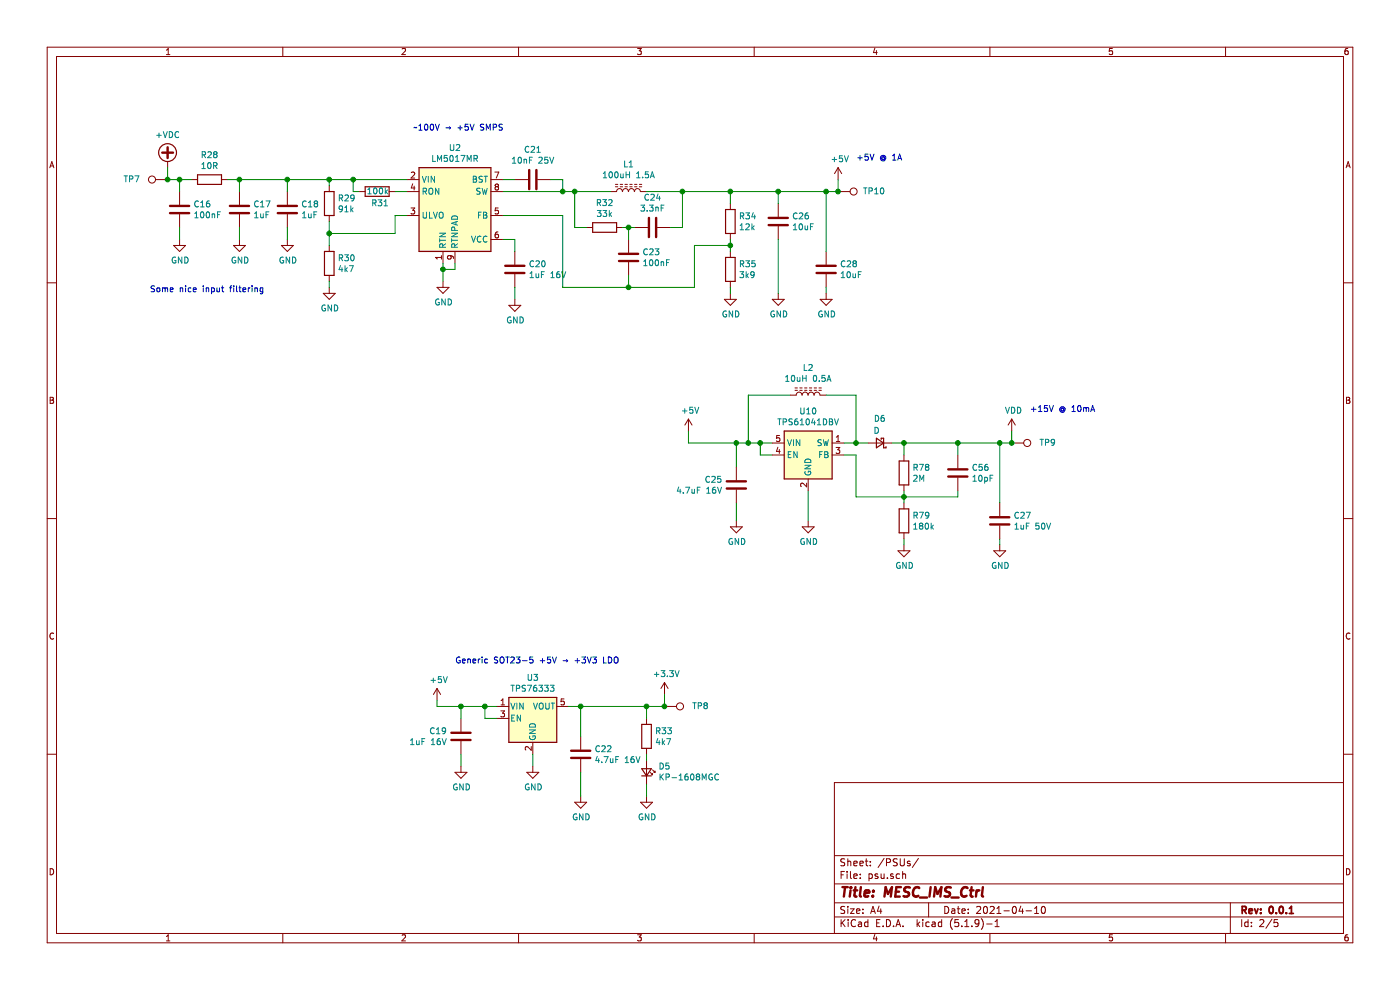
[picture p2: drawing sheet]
EESchema Schematic File Version 4
EELAYER 30 0
EELAYER END
$Descr A4 11693 8268
encoding utf-8
Sheet 2 5
Title "MESC_IMS_Ctrl"
Date "2021-04-10"
Rev "0.0.1"
Comp ""
Comment1 ""
Comment2 ""
Comment3 ""
Comment4 ""
$EndDescr
$Comp
L Regulator_Switching:LM5017MR U2
U 1 1
P 3800 1700
F 0 "U2" H 3800 2167 50  0000 C CNN
F 1 "LM5017MR" H 3800 2076 50  0000 C CNN
F 2 "Package_SO:SOIC-8-1EP_3.9x4.9mm_P1.27mm_EP2.41x3.3mm" H 3850 1250 50  0001 L CIN
F 3 "http://www.ti.com/lit/ds/symlink/lm5017.pdf" H 3800 1700 50  0001 C CNN
F 4 "C34355" H 3800 1700 50  0001 C CNN "LCSC"
	1    3800 1700
	1    0    0    -1  
$EndComp
$Comp
L power:GND #PWR0118
U 1 1
P 3700 2350
F 0 "#PWR0118" H 3700 2100 50  0001 C CNN
F 1 "GND" H 3705 2177 50  0000 C CNN
F 2 "" H 3700 2350 50  0001 C CNN
F 3 "" H 3700 2350 50  0001 C CNN
	1    3700 2350
	1    0    0    -1  
$EndComp
$Comp
L power:GND #PWR0119
U 1 1
P 1500 2000
F 0 "#PWR0119" H 1500 1750 50  0001 C CNN
F 1 "GND" H 1505 1827 50  0000 C CNN
F 2 "" H 1500 2000 50  0001 C CNN
F 3 "" H 1500 2000 50  0001 C CNN
	1    1500 2000
	1    0    0    -1  
$EndComp
$Comp
L power:GND #PWR0120
U 1 1
P 2000 2000
F 0 "#PWR0120" H 2000 1750 50  0001 C CNN
F 1 "GND" H 2005 1827 50  0000 C CNN
F 2 "" H 2000 2000 50  0001 C CNN
F 3 "" H 2000 2000 50  0001 C CNN
	1    2000 2000
	1    0    0    -1  
$EndComp
$Comp
L power:GND #PWR0121
U 1 1
P 2400 2000
F 0 "#PWR0121" H 2400 1750 50  0001 C CNN
F 1 "GND" H 2405 1827 50  0000 C CNN
F 2 "" H 2400 2000 50  0001 C CNN
F 3 "" H 2400 2000 50  0001 C CNN
	1    2400 2000
	1    0    0    -1  
$EndComp
$Comp
L power:GND #PWR0125
U 1 1
P 4850 6650
F 0 "#PWR0125" H 4850 6400 50  0001 C CNN
F 1 "GND" H 4855 6477 50  0000 C CNN
F 2 "" H 4850 6650 50  0001 C CNN
F 3 "" H 4850 6650 50  0001 C CNN
	1    4850 6650
	1    0    0    -1  
$EndComp
$Comp
L power:GND #PWR0126
U 1 1
P 3850 6400
F 0 "#PWR0126" H 3850 6150 50  0001 C CNN
F 1 "GND" H 3855 6227 50  0000 C CNN
F 2 "" H 3850 6400 50  0001 C CNN
F 3 "" H 3850 6400 50  0001 C CNN
	1    3850 6400
	1    0    0    -1  
$EndComp
$Comp
L power:GND #PWR0127
U 1 1
P 4450 6400
F 0 "#PWR0127" H 4450 6150 50  0001 C CNN
F 1 "GND" H 4455 6227 50  0000 C CNN
F 2 "" H 4450 6400 50  0001 C CNN
F 3 "" H 4450 6400 50  0001 C CNN
	1    4450 6400
	1    0    0    -1  
$EndComp
Wire Wire Line
	4450 6300 4450 6400
Wire Wire Line
	3800 2200 3800 2250
Wire Wire Line
	3800 2250 3700 2250
Wire Wire Line
	3700 2250 3700 2200
Wire Wire Line
	3700 2250 3700 2350
Connection ~ 3700 2250
$Comp
L Device:R R29
U 1 1
P 2750 1700
F 0 "R29" H 2820 1746 50  0000 L CNN
F 1 "91k" H 2820 1655 50  0000 L CNN
F 2 "Resistor_SMD:R_0402_1005Metric" V 2680 1700 50  0001 C CNN
F 3 "~" H 2750 1700 50  0001 C CNN
F 4 "C4147" H 2750 1700 50  0001 C CNN "LCSC"
	1    2750 1700
	1    0    0    -1  
$EndComp
$Comp
L Device:R R30
U 1 1
P 2750 2200
F 0 "R30" H 2820 2246 50  0000 L CNN
F 1 "4k7" H 2820 2155 50  0000 L CNN
F 2 "Resistor_SMD:R_0402_1005Metric" V 2680 2200 50  0001 C CNN
F 3 "~" H 2750 2200 50  0001 C CNN
F 4 "C25900" H 2750 2200 50  0001 C CNN "LCSC"
	1    2750 2200
	1    0    0    -1  
$EndComp
$Comp
L power:GND #PWR0128
U 1 1
P 2750 2400
F 0 "#PWR0128" H 2750 2150 50  0001 C CNN
F 1 "GND" H 2755 2227 50  0000 C CNN
F 2 "" H 2750 2400 50  0001 C CNN
F 3 "" H 2750 2400 50  0001 C CNN
	1    2750 2400
	1    0    0    -1  
$EndComp
Wire Wire Line
	2750 2400 2750 2350
Wire Wire Line
	2750 2050 2750 1950
Connection ~ 2750 1950
Wire Wire Line
	2750 1950 2750 1850
Wire Wire Line
	3400 1800 3300 1800
Wire Wire Line
	3300 1800 3300 1950
Wire Wire Line
	4150 6000 4050 6000
Wire Wire Line
	4050 6000 4050 5900
Wire Wire Line
	4050 5900 4150 5900
Wire Wire Line
	4050 5900 3850 5900
Connection ~ 4050 5900
$Comp
L power:+5V #PWR0129
U 1 1
P 3650 5850
F 0 "#PWR0129" H 3650 5700 50  0001 C CNN
F 1 "+5V" H 3665 6023 50  0000 C CNN
F 2 "" H 3650 5850 50  0001 C CNN
F 3 "" H 3650 5850 50  0001 C CNN
	1    3650 5850
	1    0    0    -1  
$EndComp
$Comp
L Device:C C19
U 1 1
P 3850 6150
F 0 "C19" H 3965 6196 50  0000 L CNN
F 1 "1uF 16V" H 3965 6105 50  0000 L CNN
F 2 "Capacitor_SMD:C_0603_1608Metric" H 3888 6000 50  0001 C CNN
F 3 "~" H 3850 6150 50  0001 C CNN
F 4 "C15849" H 3850 6150 50  0001 C CNN "LCSC"
	1    3850 6150
	-1   0    0    -1  
$EndComp
Wire Wire Line
	3850 6000 3850 5900
Connection ~ 3850 5900
Wire Wire Line
	3850 6300 3850 6400
Wire Wire Line
	3650 5850 3650 5900
Wire Wire Line
	3650 5900 3850 5900
$Comp
L Device:C C22
U 1 1
P 4850 6300
F 0 "C22" H 4735 6346 50  0000 R CNN
F 1 "4.7uF 16V" H 4735 6255 50  0000 R CNN
F 2 "Capacitor_SMD:C_0603_1608Metric" H 4888 6150 50  0001 C CNN
F 3 "~" H 4850 6300 50  0001 C CNN
F 4 "C19666" H 4850 6300 50  0001 C CNN "LCSC"
	1    4850 6300
	-1   0    0    -1  
$EndComp
Wire Wire Line
	4850 6150 4850 5900
Text Notes 3800 5550 0    50   ~ 0
Generic SOT23-5 +5V → +3V3 LDO
Text Notes 3450 1100 0    50   ~ 0
~~100V → +5V SMPS\n
Text Notes 1250 2450 0    50   ~ 0
Some nice input filtering
$Comp
L power:+VDC #PWR0130
U 1 1
P 1400 1400
F 0 "#PWR0130" H 1400 1300 50  0001 C CNN
F 1 "+VDC" H 1400 1675 50  0000 C CNN
F 2 "" H 1400 1400 50  0001 C CNN
F 3 "" H 1400 1400 50  0001 C CNN
	1    1400 1400
	1    0    0    -1  
$EndComp
$Comp
L power:VDD #PWR038
U 1 1
P 8450 3600
F 0 "#PWR038" H 8450 3450 50  0001 C CNN
F 1 "VDD" H 8465 3773 50  0000 C CNN
F 2 "" H 8450 3600 50  0001 C CNN
F 3 "" H 8450 3600 50  0001 C CNN
	1    8450 3600
	1    0    0    -1  
$EndComp
$Comp
L Regulator_Linear:TPS76333 U3
U 1 1
P 4450 6000
F 0 "U3" H 4450 6342 50  0000 C CNN
F 1 "TPS76333" H 4450 6251 50  0000 C CNN
F 2 "Package_TO_SOT_SMD:SOT-23-5" H 4450 6325 50  0001 C CIN
F 3 "http://www.ti.com/lit/ds/symlink/tps763.pdf" H 4450 6000 50  0001 C CNN
F 4 "C160916" H 4450 6000 50  0001 C CNN "LCSC"
	1    4450 6000
	1    0    0    -1  
$EndComp
$Comp
L Device:C C21
U 1 1
P 4450 1500
F 0 "C21" V 4198 1500 50  0000 C CNN
F 1 "10nF 25V" V 4289 1500 50  0000 C CNN
F 2 "Capacitor_SMD:C_0603_1608Metric" H 4488 1350 50  0001 C CNN
F 3 "~" H 4450 1500 50  0001 C CNN
F 4 "C57112" H 4450 1500 50  0001 C CNN "LCSC"
	1    4450 1500
	0    1    1    0   
$EndComp
Wire Wire Line
	4200 1500 4300 1500
Wire Wire Line
	4200 1600 4700 1600
Wire Wire Line
	4700 1600 4700 1500
Wire Wire Line
	4700 1500 4600 1500
Connection ~ 4700 1600
$Comp
L Device:C C20
U 1 1
P 4300 2250
F 0 "C20" H 4415 2296 50  0000 L CNN
F 1 "1uF 16V" H 4415 2205 50  0000 L CNN
F 2 "Capacitor_SMD:C_0603_1608Metric" H 4338 2100 50  0001 C CNN
F 3 "~" H 4300 2250 50  0001 C CNN
F 4 "C15849" H 4300 2250 50  0001 C CNN "LCSC"
	1    4300 2250
	1    0    0    -1  
$EndComp
$Comp
L power:GND #PWR033
U 1 1
P 4300 2500
F 0 "#PWR033" H 4300 2250 50  0001 C CNN
F 1 "GND" H 4305 2327 50  0000 C CNN
F 2 "" H 4300 2500 50  0001 C CNN
F 3 "" H 4300 2500 50  0001 C CNN
	1    4300 2500
	1    0    0    -1  
$EndComp
Wire Wire Line
	4200 2000 4300 2000
Wire Wire Line
	4300 2000 4300 2100
Wire Wire Line
	4300 2400 4300 2500
$Comp
L Device:R R34
U 1 1
P 6100 1850
F 0 "R34" H 6170 1896 50  0000 L CNN
F 1 "12k" H 6170 1805 50  0000 L CNN
F 2 "Resistor_SMD:R_0402_1005Metric" V 6030 1850 50  0001 C CNN
F 3 "~" H 6100 1850 50  0001 C CNN
F 4 "C25752" H 6100 1850 50  0001 C CNN "LCSC"
	1    6100 1850
	1    0    0    -1  
$EndComp
$Comp
L Device:R R35
U 1 1
P 6100 2250
F 0 "R35" H 6170 2296 50  0000 L CNN
F 1 "3k9" H 6170 2205 50  0000 L CNN
F 2 "Resistor_SMD:R_0402_1005Metric" V 6030 2250 50  0001 C CNN
F 3 "~" H 6100 2250 50  0001 C CNN
F 4 "C51721" H 6100 2250 50  0001 C CNN "LCSC"
	1    6100 2250
	1    0    0    -1  
$EndComp
$Comp
L power:GND #PWR035
U 1 1
P 6100 2450
F 0 "#PWR035" H 6100 2200 50  0001 C CNN
F 1 "GND" H 6105 2277 50  0000 C CNN
F 2 "" H 6100 2450 50  0001 C CNN
F 3 "" H 6100 2450 50  0001 C CNN
	1    6100 2450
	1    0    0    -1  
$EndComp
Wire Wire Line
	6100 2400 6100 2450
Wire Wire Line
	6100 1700 6100 1600
$Comp
L Device:C C28
U 1 1
P 6900 2250
F 0 "C28" H 7015 2296 50  0000 L CNN
F 1 "10uF" H 7015 2205 50  0000 L CNN
F 2 "Capacitor_SMD:C_1206_3216Metric" H 6938 2100 50  0001 C CNN
F 3 "~" H 6900 2250 50  0001 C CNN
F 4 "C13585" H 6900 2250 50  0001 C CNN "LCSC"
	1    6900 2250
	1    0    0    -1  
$EndComp
$Comp
L power:GND #PWR036
U 1 1
P 6500 2450
F 0 "#PWR036" H 6500 2200 50  0001 C CNN
F 1 "GND" H 6505 2277 50  0000 C CNN
F 2 "" H 6500 2450 50  0001 C CNN
F 3 "" H 6500 2450 50  0001 C CNN
	1    6500 2450
	1    0    0    -1  
$EndComp
$Comp
L power:GND #PWR037
U 1 1
P 6900 2450
F 0 "#PWR037" H 6900 2200 50  0001 C CNN
F 1 "GND" H 6905 2277 50  0000 C CNN
F 2 "" H 6900 2450 50  0001 C CNN
F 3 "" H 6900 2450 50  0001 C CNN
	1    6900 2450
	1    0    0    -1  
$EndComp
Wire Wire Line
	6900 1600 6900 2100
Wire Wire Line
	6900 2400 6900 2450
$Comp
L power:+5V #PWR039
U 1 1
P 7000 1500
F 0 "#PWR039" H 7000 1350 50  0001 C CNN
F 1 "+5V" H 7015 1673 50  0000 C CNN
F 2 "" H 7000 1500 50  0001 C CNN
F 3 "" H 7000 1500 50  0001 C CNN
	1    7000 1500
	1    0    0    -1  
$EndComp
Wire Wire Line
	7000 1600 7000 1500
Wire Wire Line
	4200 1800 4700 1800
$Comp
L Device:C C16
U 1 1
P 1500 1750
F 0 "C16" H 1615 1796 50  0000 L CNN
F 1 "100nF" H 1615 1705 50  0000 L CNN
F 2 "Capacitor_SMD:C_0805_2012Metric" H 1538 1600 50  0001 C CNN
F 3 "~" H 1500 1750 50  0001 C CNN
F 4 "C28233" H 1500 1750 50  0001 C CNN "LCSC"
	1    1500 1750
	1    0    0    -1  
$EndComp
$Comp
L Device:C C17
U 1 1
P 2000 1750
F 0 "C17" H 2115 1796 50  0000 L CNN
F 1 "1uF" H 2115 1705 50  0000 L CNN
F 2 "Capacitor_SMD:C_1206_3216Metric" H 2038 1600 50  0001 C CNN
F 3 "~" H 2000 1750 50  0001 C CNN
F 4 "C13832" H 2000 1750 50  0001 C CNN "LCSC"
	1    2000 1750
	1    0    0    -1  
$EndComp
$Comp
L Device:R R28
U 1 1
P 1750 1500
F 0 "R28" V 1543 1500 50  0000 C CNN
F 1 "10R" V 1634 1500 50  0000 C CNN
F 2 "Resistor_SMD:R_0603_1608Metric" V 1680 1500 50  0001 C CNN
F 3 "~" H 1750 1500 50  0001 C CNN
F 4 "C22859" H 1750 1500 50  0001 C CNN "LCSC"
	1    1750 1500
	0    1    1    0   
$EndComp
Wire Wire Line
	1500 1900 1500 2000
Wire Wire Line
	2000 1900 2000 2000
$Comp
L Device:C C18
U 1 1
P 2400 1750
F 0 "C18" H 2515 1796 50  0000 L CNN
F 1 "1uF" H 2515 1705 50  0000 L CNN
F 2 "Capacitor_SMD:C_1206_3216Metric" H 2438 1600 50  0001 C CNN
F 3 "~" H 2400 1750 50  0001 C CNN
F 4 "C13832" H 2400 1750 50  0001 C CNN "LCSC"
	1    2400 1750
	1    0    0    -1  
$EndComp
Wire Wire Line
	2400 1900 2400 2000
Wire Wire Line
	2400 1500 2400 1600
Connection ~ 2400 1500
Wire Wire Line
	2400 1500 2000 1500
Wire Wire Line
	2000 1600 2000 1500
Connection ~ 2000 1500
Wire Wire Line
	2000 1500 1900 1500
Wire Wire Line
	1500 1600 1500 1500
Wire Wire Line
	1500 1500 1600 1500
Wire Wire Line
	1500 1500 1400 1500
Wire Wire Line
	1400 1500 1400 1400
Connection ~ 1500 1500
Wire Wire Line
	2750 1550 2750 1500
Connection ~ 2750 1500
Wire Wire Line
	2750 1500 2400 1500
Wire Wire Line
	2750 1950 3300 1950
Wire Wire Line
	3300 1600 3400 1600
Wire Wire Line
	4700 1600 4800 1600
Wire Wire Line
	5400 1600 5700 1600
Connection ~ 6100 1600
$Comp
L Device:C C24
U 1 1
P 5450 1900
F 0 "C24" V 5198 1900 50  0000 C CNN
F 1 "3.3nF" V 5289 1900 50  0000 C CNN
F 2 "Capacitor_SMD:C_0402_1005Metric" H 5488 1750 50  0001 C CNN
F 3 "~" H 5450 1900 50  0001 C CNN
F 4 "C26404" H 5450 1900 50  0001 C CNN "LCSC"
	1    5450 1900
	0    1    1    0   
$EndComp
$Comp
L Device:R R32
U 1 1
P 5050 1900
F 0 "R32" V 4843 1900 50  0000 C CNN
F 1 "33k" V 4934 1900 50  0000 C CNN
F 2 "Resistor_SMD:R_0402_1005Metric" V 4980 1900 50  0001 C CNN
F 3 "~" H 5050 1900 50  0001 C CNN
F 4 "C25779" H 5050 1900 50  0001 C CNN "LCSC"
	1    5050 1900
	0    1    1    0   
$EndComp
Wire Wire Line
	5600 1900 5700 1900
Wire Wire Line
	5700 1900 5700 1600
Connection ~ 5700 1600
Wire Wire Line
	4900 1900 4800 1900
Wire Wire Line
	4800 1900 4800 1600
Connection ~ 4800 1600
Wire Wire Line
	4800 1600 5100 1600
Wire Wire Line
	5200 1900 5250 1900
$Comp
L Device:C C23
U 1 1
P 5250 2150
F 0 "C23" H 5365 2196 50  0000 L CNN
F 1 "100nF" H 5365 2105 50  0000 L CNN
F 2 "Capacitor_SMD:C_0402_1005Metric" H 5288 2000 50  0001 C CNN
F 3 "~" H 5250 2150 50  0001 C CNN
F 4 "C1525" H 5250 2150 50  0001 C CNN "LCSC"
	1    5250 2150
	1    0    0    -1  
$EndComp
Wire Wire Line
	6100 2000 6100 2050
Wire Wire Line
	4700 2400 5250 2400
Wire Wire Line
	5800 2400 5800 2050
Wire Wire Line
	5800 2050 6100 2050
Connection ~ 6100 2050
Wire Wire Line
	6100 2050 6100 2100
Wire Wire Line
	5250 2000 5250 1900
Connection ~ 5250 1900
Wire Wire Line
	5250 1900 5300 1900
Wire Wire Line
	5250 2300 5250 2400
Connection ~ 5250 2400
Wire Wire Line
	5250 2400 5800 2400
Wire Wire Line
	4700 1800 4700 2400
$Comp
L Device:C C25
U 1 1
P 6150 4050
F 0 "C25" H 6265 4096 50  0000 L CNN
F 1 "4.7uF 16V" H 6265 4005 50  0000 L CNN
F 2 "Capacitor_SMD:C_0603_1608Metric" H 6188 3900 50  0001 C CNN
F 3 "~" H 6150 4050 50  0001 C CNN
F 4 "C19666" H 6150 4050 50  0001 C CNN "LCSC"
	1    6150 4050
	-1   0    0    -1  
$EndComp
Wire Wire Line
	8450 3700 8450 3600
$Comp
L Device:R R31
U 1 1
P 3150 1600
F 0 "R31" V 3050 1500 50  0000 L CNN
F 1 "100k" V 3150 1500 50  0000 L CNN
F 2 "Resistor_SMD:R_0402_1005Metric" V 3080 1600 50  0001 C CNN
F 3 "~" H 3150 1600 50  0001 C CNN
F 4 "C25741" H 3150 1600 50  0001 C CNN "LCSC"
	1    3150 1600
	0    -1   -1   0   
$EndComp
Wire Wire Line
	2750 1500 2950 1500
Wire Wire Line
	3000 1600 2950 1600
Wire Wire Line
	2950 1600 2950 1500
Connection ~ 2950 1500
Wire Wire Line
	2950 1500 3400 1500
Wire Wire Line
	4850 6450 4850 6650
$Comp
L Device:C C27
U 1 1
P 8350 4350
F 0 "C27" H 8465 4396 50  0000 L CNN
F 1 "1uF 50V" H 8465 4305 50  0000 L CNN
F 2 "Capacitor_SMD:C_0603_1608Metric" H 8388 4200 50  0001 C CNN
F 3 "~" H 8350 4350 50  0001 C CNN
F 4 "C15849" H 8350 4350 50  0001 C CNN "LCSC"
	1    8350 4350
	1    0    0    -1  
$EndComp
Connection ~ 6500 1600
Wire Wire Line
	6500 2000 6500 2450
Wire Wire Line
	6500 1600 6500 1700
$Comp
L Device:C C26
U 1 1
P 6500 1850
F 0 "C26" H 6615 1896 50  0000 L CNN
F 1 "10uF" H 6615 1805 50  0000 L CNN
F 2 "Capacitor_SMD:C_1206_3216Metric" H 6538 1700 50  0001 C CNN
F 3 "~" H 6500 1850 50  0001 C CNN
F 4 "C13585" H 6500 1850 50  0001 C CNN "LCSC"
	1    6500 1850
	1    0    0    -1  
$EndComp
Connection ~ 6900 1600
$Comp
L Connector:TestPoint TP?
U 1 1
P 8450 3700
AR Path="/609A4C8D" Ref="TP?"  Part="1" 
AR Path="/6071142D/609A4C8D" Ref="TP9"  Part="1" 
F 0 "TP9" V 8450 4000 50  0000 C CNN
F 1 "TestPoint" V 8554 3772 50  0001 C CNN
F 2 "TestPoint:TestPoint_Pad_D1.5mm" H 8650 3700 50  0001 C CNN
F 3 "~" H 8650 3700 50  0001 C CNN
F 4 "~" H 8450 3700 50  0001 C CNN "LCSC"
	1    8450 3700
	0    1    -1   0   
$EndComp
Wire Wire Line
	6900 1600 7000 1600
$Comp
L Connector:TestPoint TP?
U 1 1
P 7000 1600
AR Path="/609A7EA9" Ref="TP?"  Part="1" 
AR Path="/6071142D/609A7EA9" Ref="TP10"  Part="1" 
F 0 "TP10" V 7000 1900 50  0000 C CNN
F 1 "TestPoint" V 7104 1672 50  0001 C CNN
F 2 "TestPoint:TestPoint_Pad_D1.5mm" H 7200 1600 50  0001 C CNN
F 3 "~" H 7200 1600 50  0001 C CNN
F 4 "~" H 7000 1600 50  0001 C CNN "LCSC"
	1    7000 1600
	0    1    -1   0   
$EndComp
Connection ~ 7000 1600
$Comp
L Connector:TestPoint TP?
U 1 1
P 1400 1500
AR Path="/609A9CC5" Ref="TP?"  Part="1" 
AR Path="/6071142D/609A9CC5" Ref="TP7"  Part="1" 
F 0 "TP7" V 1400 1800 50  0000 C CNN
F 1 "TestPoint" V 1504 1572 50  0001 C CNN
F 2 "TestPoint:TestPoint_Pad_D1.5mm" H 1600 1500 50  0001 C CNN
F 3 "~" H 1600 1500 50  0001 C CNN
F 4 "~" H 1400 1500 50  0001 C CNN "LCSC"
	1    1400 1500
	0    -1   -1   0   
$EndComp
Connection ~ 1400 1500
Connection ~ 5550 5900
$Comp
L Connector:TestPoint TP?
U 1 1
P 5550 5900
AR Path="/609A8742" Ref="TP?"  Part="1" 
AR Path="/6071142D/609A8742" Ref="TP8"  Part="1" 
F 0 "TP8" V 5550 6200 50  0000 C CNN
F 1 "TestPoint" V 5654 5972 50  0001 C CNN
F 2 "TestPoint:TestPoint_Pad_D1.5mm" H 5750 5900 50  0001 C CNN
F 3 "~" H 5750 5900 50  0001 C CNN
F 4 "~" H 5550 5900 50  0001 C CNN "LCSC"
	1    5550 5900
	0    1    -1   0   
$EndComp
Wire Wire Line
	5400 5900 5550 5900
Connection ~ 5400 5900
Wire Wire Line
	5400 5900 5400 6000
$Comp
L Device:LED_Small D5
U 1 1
P 5400 6450
F 0 "D5" V 5446 6548 50  0000 L CNN
F 1 "KP-1608MGC" V 5355 6548 50  0000 L CNN
F 2 "Diode_SMD:D_0603_1608Metric" V 5400 6450 50  0001 C CNN
F 3 "~" V 5400 6450 50  0001 C CNN
	1    5400 6450
	0    1    -1   0   
$EndComp
Wire Wire Line
	5400 6550 5400 6650
Wire Wire Line
	5400 6300 5400 6350
$Comp
L power:GND #PWR034
U 1 1
P 5400 6650
F 0 "#PWR034" H 5400 6400 50  0001 C CNN
F 1 "GND" H 5405 6477 50  0000 C CNN
F 2 "" H 5400 6650 50  0001 C CNN
F 3 "" H 5400 6650 50  0001 C CNN
	1    5400 6650
	1    0    0    -1  
$EndComp
$Comp
L Device:R R33
U 1 1
P 5400 6150
F 0 "R33" H 5470 6196 50  0000 L CNN
F 1 "4k7" H 5470 6105 50  0000 L CNN
F 2 "Resistor_SMD:R_0402_1005Metric" V 5330 6150 50  0001 C CNN
F 3 "~" H 5400 6150 50  0001 C CNN
F 4 "C25900" H 5400 6150 50  0001 C CNN "LCSC"
	1    5400 6150
	1    0    0    -1  
$EndComp
Wire Wire Line
	5550 5800 5550 5900
$Comp
L power:+3.3V #PWR0116
U 1 1
P 5550 5800
F 0 "#PWR0116" H 5550 5650 50  0001 C CNN
F 1 "+3.3V" H 5565 5973 50  0000 C CNN
F 2 "" H 5550 5800 50  0001 C CNN
F 3 "" H 5550 5800 50  0001 C CNN
	1    5550 5800
	1    0    0    -1  
$EndComp
Connection ~ 4850 5900
Wire Wire Line
	4850 5900 4750 5900
Wire Wire Line
	4850 5900 5400 5900
Wire Wire Line
	6100 1600 6500 1600
Wire Wire Line
	6500 1600 6900 1600
Wire Wire Line
	5700 1600 6100 1600
$Comp
L power:GND #PWR0117
U 1 1
P 6150 4350
F 0 "#PWR0117" H 6150 4100 50  0001 C CNN
F 1 "GND" H 6155 4177 50  0000 C CNN
F 2 "" H 6150 4350 50  0001 C CNN
F 3 "" H 6150 4350 50  0001 C CNN
	1    6150 4350
	1    0    0    -1  
$EndComp
$Comp
L power:GND #PWR0122
U 1 1
P 8350 4550
F 0 "#PWR0122" H 8350 4300 50  0001 C CNN
F 1 "GND" H 8355 4377 50  0000 C CNN
F 2 "" H 8350 4550 50  0001 C CNN
F 3 "" H 8350 4550 50  0001 C CNN
	1    8350 4550
	1    0    0    -1  
$EndComp
Connection ~ 8450 3700
$Comp
L Device:L_Core_Ferrite L1
U 1 1
P 5250 1600
F 0 "L1" V 5475 1600 50  0000 C CNN
F 1 "100uH 1.5A" V 5384 1600 50  0000 C CNN
F 2 "Inductor_SMD:L_Wuerth_HCI-1040" H 5250 1600 50  0001 C CNN
F 3 "~" H 5250 1600 50  0001 C CNN
F 4 "C497890" V 5250 1600 50  0001 C CNN "LCSC"
	1    5250 1600
	0    -1   -1   0   
$EndComp
$Comp
L Regulator_Switching:TPS61041DBV U10
U 1 1
P 6750 3800
F 0 "U10" H 6750 4167 50  0000 C CNN
F 1 "TPS61041DBV" H 6750 4076 50  0000 C CNN
F 2 "Package_TO_SOT_SMD:SOT-23-5" H 6850 3550 50  0001 L CIN
F 3 "http://www.ti.com/lit/ds/symlink/tps61040.pdf" H 6550 4100 50  0001 C CNN
F 4 "C9846" H 6750 3800 50  0001 C CNN "LCSC"
	1    6750 3800
	1    0    0    -1  
$EndComp
$Comp
L power:GND #PWR0123
U 1 1
P 6750 4350
F 0 "#PWR0123" H 6750 4100 50  0001 C CNN
F 1 "GND" H 6755 4177 50  0000 C CNN
F 2 "" H 6750 4350 50  0001 C CNN
F 3 "" H 6750 4350 50  0001 C CNN
	1    6750 4350
	1    0    0    -1  
$EndComp
Wire Wire Line
	6750 4100 6750 4350
Wire Wire Line
	6450 3800 6350 3800
Wire Wire Line
	6350 3800 6350 3700
Wire Wire Line
	6350 3700 6450 3700
Wire Wire Line
	6350 3700 6250 3700
Connection ~ 6350 3700
$Comp
L Device:L_Core_Ferrite L2
U 1 1
P 6750 3300
F 0 "L2" V 6975 3300 50  0000 C CNN
F 1 "10uH 0.5A" V 6884 3300 50  0000 C CNN
F 2 "Inductor_SMD:L_0805_2012Metric" H 6750 3300 50  0001 C CNN
F 3 "~" H 6750 3300 50  0001 C CNN
F 4 "C281113" V 6750 3300 50  0001 C CNN "LCSC"
	1    6750 3300
	0    -1   -1   0   
$EndComp
Wire Wire Line
	6600 3300 6250 3300
Wire Wire Line
	6250 3300 6250 3700
Connection ~ 6250 3700
Wire Wire Line
	6250 3700 6150 3700
Wire Wire Line
	6900 3300 7150 3300
Wire Wire Line
	7150 3300 7150 3700
Wire Wire Line
	7150 3700 7050 3700
$Comp
L Device:R R79
U 1 1
P 7550 4350
F 0 "R79" H 7620 4396 50  0000 L CNN
F 1 "180k" H 7620 4305 50  0000 L CNN
F 2 "Resistor_SMD:R_0402_1005Metric" V 7480 4350 50  0001 C CNN
F 3 "~" H 7550 4350 50  0001 C CNN
F 4 "C25760" H 7550 4350 50  0001 C CNN "LCSC"
	1    7550 4350
	1    0    0    -1  
$EndComp
$Comp
L power:GND #PWR0124
U 1 1
P 7550 4550
F 0 "#PWR0124" H 7550 4300 50  0001 C CNN
F 1 "GND" H 7555 4377 50  0000 C CNN
F 2 "" H 7550 4550 50  0001 C CNN
F 3 "" H 7550 4550 50  0001 C CNN
	1    7550 4550
	1    0    0    -1  
$EndComp
Wire Wire Line
	7550 4500 7550 4550
Wire Wire Line
	7550 4100 7550 4150
Connection ~ 7550 4150
Wire Wire Line
	7550 4150 7550 4200
Wire Wire Line
	7050 3800 7150 3800
Wire Wire Line
	7150 3800 7150 4150
$Comp
L Device:C C56
U 1 1
P 8000 3950
F 0 "C56" H 8115 3996 50  0000 L CNN
F 1 "10pF" H 8115 3905 50  0000 L CNN
F 2 "Capacitor_SMD:C_0402_1005Metric" H 8038 3800 50  0001 C CNN
F 3 "~" H 8000 3950 50  0001 C CNN
F 4 "C32949" H 8000 3950 50  0001 C CNN "LCSC"
	1    8000 3950
	1    0    0    -1  
$EndComp
Wire Wire Line
	8000 4150 8000 4100
Wire Wire Line
	8000 3800 8000 3700
Wire Wire Line
	8350 3700 8350 4200
Wire Wire Line
	8350 4500 8350 4550
$Comp
L Device:D_Schottky_Small D?
U 1 1
P 7350 3700
AR Path="/6070CE7F/6099E46D" Ref="D?"  Part="1" 
AR Path="/6074FE4E/6099E46D" Ref="D?"  Part="1" 
AR Path="/6075047A/6099E46D" Ref="D?"  Part="1" 
AR Path="/6099E46D" Ref="D?"  Part="1" 
AR Path="/6071142D/6099E46D" Ref="D6"  Part="1" 
F 0 "D6" H 7300 3500 50  0000 L CNN
F 1 "D" H 7350 3600 50  0000 L CNN
F 2 "Diode_SMD:D_SOD-323" V 7350 3700 50  0001 C CNN
F 3 "~" V 7350 3700 50  0001 C CNN
	1    7350 3700
	-1   0    0    1   
$EndComp
Wire Wire Line
	7250 3700 7150 3700
Connection ~ 7150 3700
Wire Wire Line
	7450 3700 7550 3700
Wire Wire Line
	7150 4150 7550 4150
Wire Wire Line
	8350 3700 8450 3700
Connection ~ 8350 3700
Wire Wire Line
	6150 4350 6150 4200
Wire Wire Line
	6150 3900 6150 3700
Connection ~ 6150 3700
Wire Wire Line
	7550 3700 8000 3700
Connection ~ 7550 3700
Wire Wire Line
	7550 4150 8000 4150
Wire Wire Line
	7550 3800 7550 3700
$Comp
L Device:R R78
U 1 1
P 7550 3950
F 0 "R78" H 7620 3996 50  0000 L CNN
F 1 "2M" H 7620 3905 50  0000 L CNN
F 2 "Resistor_SMD:R_0402_1005Metric" V 7480 3950 50  0001 C CNN
F 3 "~" H 7550 3950 50  0001 C CNN
F 4 "C11512" H 7550 3950 50  0001 C CNN "LCSC"
	1    7550 3950
	1    0    0    -1  
$EndComp
$Comp
L power:+5V #PWR0167
U 1 1
P 5750 3600
F 0 "#PWR0167" H 5750 3450 50  0001 C CNN
F 1 "+5V" H 5765 3773 50  0000 C CNN
F 2 "" H 5750 3600 50  0001 C CNN
F 3 "" H 5750 3600 50  0001 C CNN
	1    5750 3600
	1    0    0    -1  
$EndComp
Wire Wire Line
	5750 3700 5750 3600
Wire Wire Line
	5750 3700 6150 3700
Wire Wire Line
	8000 3700 8350 3700
Connection ~ 8000 3700
Text Notes 8600 3450 0    50   ~ 0
+15V @ 10mA
Text Notes 7150 1350 0    50   ~ 0
+5V @ 1A
$EndSCHEMATC
